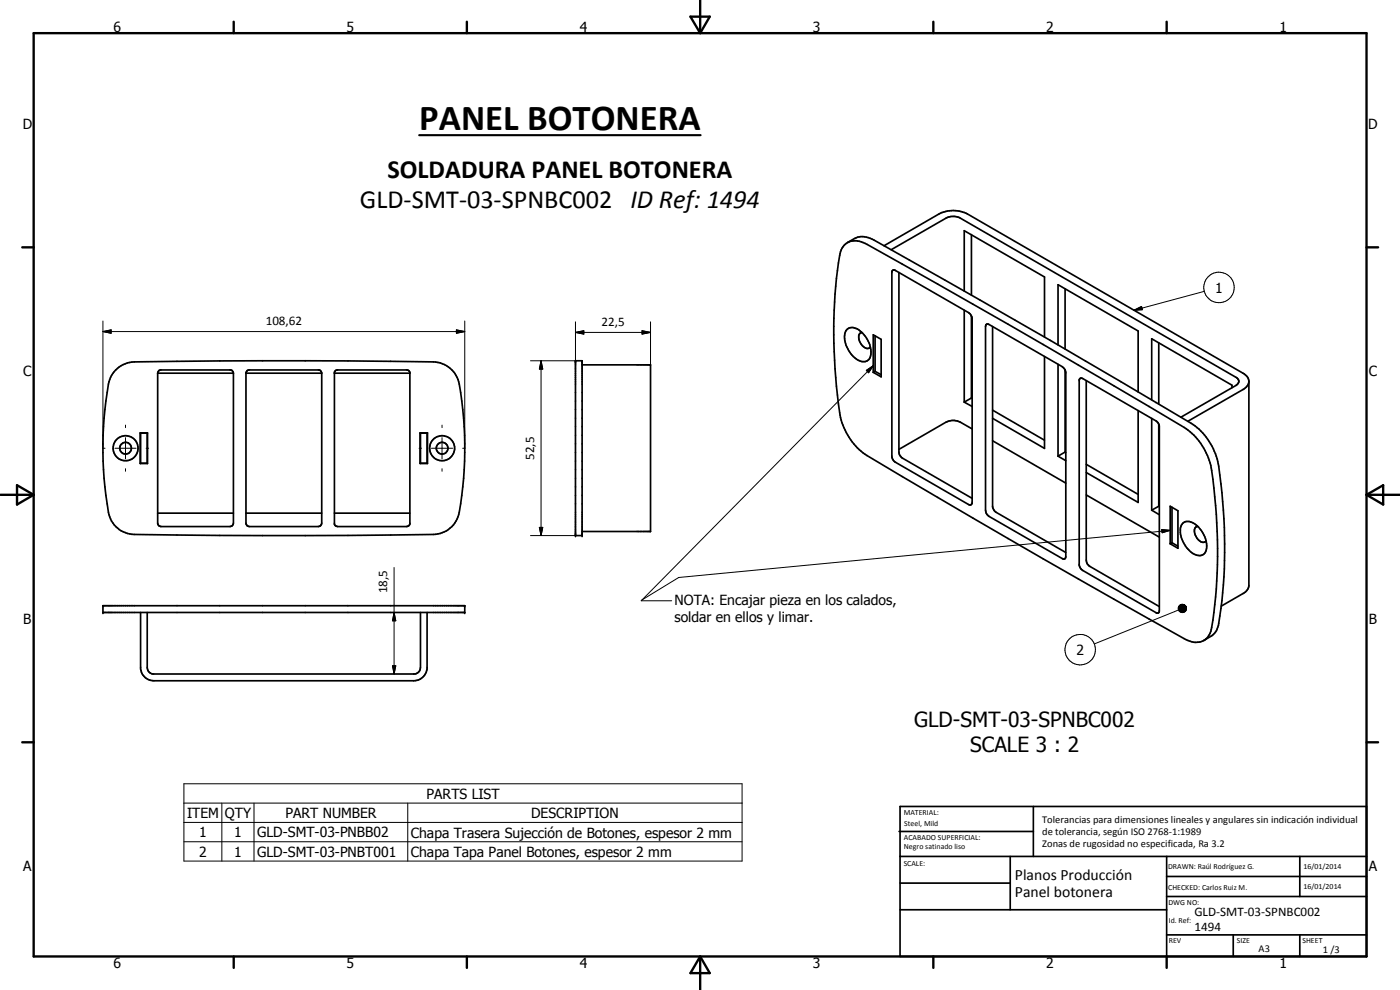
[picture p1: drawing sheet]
<svg xmlns="http://www.w3.org/2000/svg" width="420mm" height="297mm" viewBox="0 0 420 297" stroke-linecap="round" stroke-linejoin="round" font-family="sans-serif">
<g fill="none" stroke="#000" stroke-width=".51">
<path d="M254.3 72.8l2.2-1.3a5.9 5.9 0 0 1 5.8 .6l52.9 30.1 42.3 24.8a18.8 18.8 0 0 1 8.2 12.9 151.1 151.1 0 0 1-.2 48.3l-.4 1-1 1.2-2.9 1.8a5.7 5.7 0 0 1-5.8-.6l-42.3-23.9-52.9-31a18.8 18.8 0 0 1-8.2-12.9 152.6 152.6 0 0 1 .3-48.3 4.8 4.8 0 0 1 7.3-2.5l21.8 12.2a2861.3 2861.3 0 0 1 75.2 43.9 19.2 19.2 0 0 1 7 12 152.6 152.6 0 0 1-.2 48.3l-.7 1.5-1.1 1M265.3 73.7l16.5-9.5a9.3 9.3 0 0 1 8.5 0l82.7 47.8a2.94 2.94 0 0 1 1.8 2.4M267.5 74.9l16.4-9.5a4.6 4.6 0 0 1 4.3 0l82.7 47.8a1.29 1.29 0 0 1 .9 1.2 1.29 1.29 0 0 1-.9 1.3l-16.5 9.5M291.5 70.4v18.2M254.2 98.8a3.1 3.1 0 0 1 4.3 .8 7.5 7.5 0 0 1 2.5 7.9 2.87 2.87 0 0 1-4.5-.1 7.7 7.7 0 0 1-2.7-8zM258.7 99.8a1.67 1.67 0 0 0-.7 2.6 2.64 2.64 0 0 0 2.9 2l.3-.3M267.8 81.2l.7-.2 22.2 12.8 1 1.3v55.9l-.4 .5-.6-.1-22-12.7-.9-1-.1-.6v-55.6zM269.8 81.7v53.9l.1 .8 .9 1.1 20.9 12M289.4 87.3v-18.1l24.1 13.9v18M289.4 93.1v27.5M291.5 94.8v24.6M295.9 97.4l.5-.2 .4 .2 22 12.6 .9 1.1 .2 .8v55.1l-.3 .7-.8-.1-22-12.7-.9-1-.1-.8v-55.1z"/>
<path d="M297.9 98l.1 54.4 .9 1.3 21 12.1M319.6 86.7v18M34.7 111l1.1-.9a8.3 8.3 0 0 1 4.5-1.5l51.3-.4 38.5 .4a8.1 8.1 0 0 1 7.7 6.6 108.2 108.2 0 0 1-.4 39.9 8.1 8.1 0 0 1-7.3 5.3l-51.3 .3-38.5-.3a8 8 0 0 1-7.8-6.7 108.2 108.2 0 0 1 .4-39.8l.6-1.3zM47.3 112l.4-.8 .4-.2h21.1l.5 .2 .4 .8M47.3 112v45l.4 .8 .6 .2h20.7l.7-.2 .3-.6 .1-45.2M47.3 112h22.8M73.8 112l.4-.8 .4-.2h21.1l.5 .2 .4 .8M73.8 112v45l.4 .8 .6 .2h20.7l.7-.2 .3-.6 .1-45.2M73.8 112h22.8M100.4 112h22.6M100.7 111.2l.4-.2h21.1l.7 .5 .1 45.7-.5 .7-21.2 .1-.6-.2-.3-.4v-45.6zM172.7 108.2h2v52.5h-2z"/>
<path d="M174.7 109.5h20.5v50h-20.5M262.1 100.5l2.3 1.3v11.3l-2.3-1.4zM262.6 111.4l-.5 .3M262.6 100.8v10.6M262.6 111.4l1.8 1M291.5 119.4l.2 .1M291.5 119.4l-2.1 1.2M313.5 107v27.5l-15.6-9M317.5 103.5v-18.1l24.1 13.9v18.3M317.5 109.3v27.6M319.6 111v24.6M324.1 113.6l.2-.1 .6 .1 22 12.7 .6 .5 .4 .8v55.8l-.3 .5h-.5l-22.2-12.7-.8-1.1-.2-.5v-55.6z"/>
<path d="M326 114.2v53.9a2.15 2.15 0 0 0 1.1 1.8l20.8 12.1M347.8 102.9v18.3M369.7 116.3v-.7l-24.1-14v18.4M374.8 114.4a3.1 3.1 0 0 1-1.8 2.5l-16.5 9.5M374.8 114.4v61.2a3.1 3.1 0 0 1-1.8 2.5l-6.5 3.8M42.1 129.9h2.2v9.2h-2.2zM42.2 130h2M42.2 139h2M42.2 129.9v9.2M44.2 129.9v9.2M126.1 129.9h2.2v9.2h-2.2zM126.2 130h2"/>
<path d="M126.2 129.9v9.2M126.2 139h2M128.2 129.9v9.2M289.4 120.6l2.3 1.4M291.7 128.7l-3.5-2a4.6 4.6 0 0 0-4.3 0l-14.1 8.1M297.9 123.1l15.6 9M297.9 132.2l22 12.7M317.5 136.9l2.4 1.3M319.6 135.6l.3 .2M319.6 135.6l-2.1 1.3M326 139.3l15.6 9M341.6 123.2v27.5l-15.6-8.9"/>
<path d="M345.6 125.5v27.6M347.8 127.3v24.6M47.3 154h22.8M73.8 154h22.8M100.4 154h22.6M326 148.5l21.9 12.7M345.6 153.1l2.3 1.3M347.8 151.9l.1 .1M347.8 151.9l-2.2 1.2M351.2 151.9l2.3 1.3v11.3l-2.3-1.3zM351.7 152.2v10.7M355 157a2.84 2.84 0 0 1 3.9 .5 7.6 7.6 0 0 1 2.9 8.2 2.42 2.42 0 0 1-3.7 .4 8.1 8.1 0 0 1-3.6-8.5z"/>
<path d="M359.4 157.9a1.3 1.3 0 0 0-.9 2 3.2 3.2 0 0 0 2.9 2.8l.6-.4M351.7 162.9l-.5 .3M351.7 162.9l1.8 1M30.9 181.7h108.6v2.1h-108.6zM42.2 183.8v16.9a4 4 0 0 0 4 3.6h78a4.1 4.1 0 0 0 4-3.6v-16.9M44.2 183.8v16.5a1.98 1.98 0 0 0 1.6 1.9h78.7l1.2-.7 .5-1.2v-16.5M269.8 249.5h40.3M270.1 242h140v45h-140zM270.1 257h140M303.2 257v16M310.1 242v15M350.1 257v30"/>
<path d="M390.1 257v12M270.1 265h33.1M270.1 273h80M350.1 269h60M350.1 263h60M350.1 280.5h60M370.1 280.5v6.5M390.1 280.5v6.5"/>
<circle cx="37.7" cy="134.5" r="1.74"/>
<circle cx="37.7" cy="134.5" r="3.8"/>
<circle cx="132.7" cy="134.5" r="1.76"/>
<circle cx="132.7" cy="134.5" r="3.8"/>
</g>
<g fill="#000">
<circle cx="172.7" cy="108.2" r=".25"/>
<circle cx="174.7" cy="108.2" r=".25"/>
<circle cx="172.7" cy="160.7" r=".25"/>
<circle cx="174.7" cy="160.7" r=".25"/>
<circle cx="30.9" cy="183.8" r=".25"/>
<circle cx="30.9" cy="181.7" r=".25"/>
<circle cx="139.5" cy="183.8" r=".25"/>
<circle cx="139.5" cy="181.7" r=".25"/>
</g>
<g fill="none" stroke="#000" stroke-width=".71">
<path d="M10.1 9.9h400v277.1h-400zM70.1 6.5v3.4M140.1 6.5v3.4M207.2 5h5.8l-2.9 4.9zM210.1 0v9.9M280.1 6.5v3.4M350.1 6.5v3.4M6.7 74.2h3.4M410.1 74.2h3.5M.1 148.5h10M5.1 145.6l5 2.9-5 2.9zM410.1 148.5h10"/>
<path d="M410.1 148.5l5-2.9v5.8zM6.7 222.7h3.4M410.1 222.7h3.5M70.1 287v3.4M140.1 287v3.4M210.1 287v10M210.1 287l2.9 5h-5.8zM280.1 287v3.4M350.1 287v3.4"/>
</g>
<g fill="none" stroke="#000" stroke-width=".3">
<path d="M30.9 99.5l2.4-.5v1zM30.9 99.5h108.6M30.9 96.3v38.1M137 99l2.5 .5-2.5 .5zM139.5 96.3v38.1M172.7 99.7l2.5-.5v1zM172.7 99.7h22.5M172.7 96.6v12M192.7 99.2l2.5 .5-2.5 .5zM195.2 96.6v12.9M340.3 93.1l2.3-1.2 .2 1zM361.4 87.4l-21.1 5.7"/>
<path d="M159.2 108.2h13.5M162.4 108.2l.5 2.5h-1zM162.4 108.2v52.5M260 111.1l2.1-1.4-1.4 2.1zM262.1 109.7l-69.7 70.6h9.2M30.8 134.5h.7M34.5 134.5h6.3M37.7 127.6v.7M37.7 131.3v6.4M43.8 134.5h.8M125.8 134.5h.7M129.5 134.5h6.3"/>
<path d="M132.7 127.6v.7M132.7 131.3v6.4M138.8 134.5h.8M37.7 140.6v.8M132.7 140.6v.8M161.9 158.2h1l-.5 2.5zM348.6 158.9l2.6 .2-2.4 .8zM351.2 159.1l-147.5 14.2-11.1 6.7M118.3 170.3v31.9M159.2 160.7h13.5M117.8 199.8h1l-.5 2.4zM118.3 183.8l.5 2.5h-1z"/>
<path d="M353.6 182.4l2.4-.3-2.4 .5zM353.6 182.6l2.4-.5-2.4 .8zM353.6 182.2h2.4M353.6 182.9l2.4-.8-2.3 1zM353.7 182.1h2.3l-2.4 .3zM353.7 183l-25.3 10.2M353.7 182h2.3M353.7 183.1l2.3-1-2.1 1.3zM353.8 181.9l2.2 .2h-2.3zM353.9 183.4l2.1-1.3-1.9 1.5zM354 181.7l.2-.2 1.8 .6zM354 181.7l2 .4-2.2-.2z"/>
<path d="M354.1 183.6l1.9-1.5-1.7 1.6zM354.2 181.5l1.8 .6zM354.3 183.7l1.7-1.6-1.4 1.7zM354.4 181.4l.3-.1 1.3 .8zM354.7 181.3l1.3 .8zM355 181.3l1 .8zM355.2 181.4l.8 .7zM355.5 181.5l.5 .6zM355.7 181.7l.3 .4zM356 182.1l-1.2 1.7h-.2zM356 182.1l-.9 1.7h-.3zM356 182.1l-.6 1.6-.3 .1z"/>
<path d="M356 182.1l-.6 1.6zM356 182.1l-.2 1.3-.2 .2zM356 182.1l-.2 1.3zM356 182.1l-.1 1zM356 182.1v.8zM356 182.1l.1 .5zM356 182.1l.1 .3zM55.2 235.2h167.5v23.2h-167.5zM55.2 241h167.5M55.2 246.8h167.5M55.2 252.6h167.5M66.6 241v17.4"/>
<path d="M76.2 241v17.4M122.4 241v17.4"/>
<circle cx="365.8" cy="86.3" r="4.6"/>
<circle cx="324.2" cy="194.9" r="4.6"/>
</g>
<g fill="#000">
<path d="M30.9 99.5l2.4-.5v1zM137 99l2.5 .5-2.5 .5zM172.7 99.7l2.5-.5v1zM340.3 93.1l2.3-1.2 .2 1zM162.4 108.2l.5 2.5h-1zM192.7 99.2l2.5 .5-2.5 .5zM260 111.1l2.1-1.4-1.4 2.1zM161.9 158.2h1l-.5 2.5zM348.6 158.9l2.6 .2-2.4 .8zM117.8 199.8h1l-.5 2.4zM118.3 183.8l.5 2.5h-1zM355.7 181.7l.3 .4z"/>
<path d="M355.5 181.5l.5 .6zM355.2 181.4l.8 .7zM355 181.3l1 .8zM354.7 181.3l1.3 .8zM354.4 181.4l.3-.1 1.3 .8zM354.2 181.5l1.8 .6zM354 181.7l.2-.2 1.8 .6zM354 181.7l2 .4-2.2-.2zM353.6 182.4l2.4-.3-2.4 .5zM353.6 182.6l2.4-.5-2.4 .8zM353.6 182.9l2.4-.8-2.3 1zM353.7 183.1l2.3-1-2.1 1.3z"/>
<path d="M353.9 183.4l2.1-1.3-1.9 1.5zM354.1 183.6l1.9-1.5-1.7 1.6zM354.3 183.7l1.7-1.6-1.4 1.7zM356 182.1l-1.2 1.7h-.2zM356 182.1l-.9 1.7h-.3zM356 182.1l-.6 1.6-.3 .1zM356 182.1l-.6 1.6zM356 182.1l-.2 1.3-.2 .2zM356 182.1l-.2 1.3zM356 182.1l-.1 1zM356 182.1v.8zM356 182.1l.1 .5z"/>
<path d="M356 182.1l.1 .3z"/>
</g>
<path d="M125.8 40.6h84.5" fill="none" stroke="#000" stroke-width=".63"/>
<text font-size="11" x="125.8" y="39">PANEL BOTONERA</text>
<g font-size="7.9">
<text x="116.3" y="53.3">SOLDADURA PANEL BOTONERA</text>
<text x="108" y="62.3">GLD-SMT-03-SPNBC002 ID Ref: 1494</text>
</g>
<g font-size="6.3">
<text x="274.4" y="218.2">GLD-SMT-03-SPNBC002</text>
<text x="291.2" y="225.7">SCALE 3 : 2</text>
</g>
<g font-size="4.7">
<text x="304.6" y="263.9">Planos Producción</text>
<text x="304.6" y="269.3">Panel botonera</text>
</g>
<g font-size="4.2">
<text x="34" y="9.6">6</text>
<text x="104" y="9.6">5</text>
<text x="174" y="9.6">4</text>
<text x="244" y="9.6">3</text>
<text x="314" y="9.6">2</text>
<text x="384" y="9.6">1</text>
<text x="6.8" y="38.7">D</text>
<text x="410.6" y="38.7">D</text>
<text x="364.7" y="87.8">1</text>
<text x="7" y="112.9">C</text>
<text x="410.8" y="112.9">C</text>
<text x="202.4" y="181.5">NOTA: Encajar pieza en los calados,</text>
<text x="7" y="187.1">B</text>
<text x="202.4" y="186.5">soldar en ellos y limar.</text>
<text x="410.8" y="187.1">B</text>
<text x="323" y="196.5">2</text>
<text x="128" y="239.6">PARTS LIST</text>
<text x="56.1" y="245.4">ITEM</text>
<text x="67.5" y="245.4">QTY</text>
<text x="85.7" y="245.4">PART NUMBER</text>
<text x="159.4" y="245.4">DESCRIPTION</text>
<text x="59.8" y="251.2">1</text>
<text x="70.3" y="251.2">1</text>
<text x="77.2" y="251.2">GLD-SMT-03-PNBB02</text>
<text x="123.3" y="251.4">Chapa Trasera Sujección de Botones, espesor 2 mm</text>
<text x="59.8" y="257">2</text>
<text x="70.3" y="257">1</text>
<text x="77.2" y="257">GLD-SMT-03-PNBT001</text>
<text x="123.3" y="257.1">Chapa Tapa Panel Botones, espesor 2 mm</text>
<text x="7" y="261.4">A</text>
<text x="410.8" y="261.4">A</text>
<text x="34" y="290.4">6</text>
<text x="104" y="290.4">5</text>
<text x="174" y="290.4">4</text>
<text x="244" y="290.4">3</text>
<text x="314" y="290.4">2</text>
<text x="384" y="290.4">1</text>
</g>
<g font-size="3.9">
<text x="79.7" y="97.5">108,62</text>
<text x="180.5" y="97.7">22,5</text>
<text x="160.3" y="138" transform="rotate(-90 160.3 138)">52,5</text>
<text x="116.2" y="178" transform="rotate(-90 116.2 178)">18,5</text>
<text x="358.5" y="275">GLD-SMT-03-SPNBC002</text>
<text x="358.5" y="279.4">1494</text>
</g>
<g font-size="3.1">
<text x="312.7" y="246.8">Tolerancias para dimensiones lineales y angulares sin indicación individual</text>
<text x="312.7" y="250.4">de tolerancia, según ISO 2768-1:1989</text>
<text x="312.7" y="254">Zonas de rugosidad no especificada, Ra 3.2</text>
<text x="377.7" y="285.6">A3</text>
<text x="397" y="285.9">1 /3</text>
</g>
<g font-size="2.4">
<text x="271.2" y="244.4">MATERIAL:</text>
<text x="271.3" y="252">ACABADO SUPERFICIAL:</text>
<text x="271.4" y="247.9">Steel, Mild</text>
<text x="271.3" y="254.6">Negro satinado liso</text>
<text x="271.2" y="259.7">SCALE:</text>
<text x="350.6" y="260.8">DRAWN: Raúl Rodríguez G.</text>
<text x="391.2" y="260.6">16/01/2014</text>
<text x="350.6" y="267">CHECKED: Carlos Ruiz M.</text>
<text x="391.2" y="266.7">16/01/2014</text>
<text x="350.6" y="271.4">DWG NO:</text>
<text x="350.8" y="276.9">Id. Ref:</text>
<text x="350.8" y="282.8">REV</text>
<text x="371.2" y="282.9">SIZE</text>
<text x="390.9" y="282.9">SHEET</text>
</g>
</svg>
